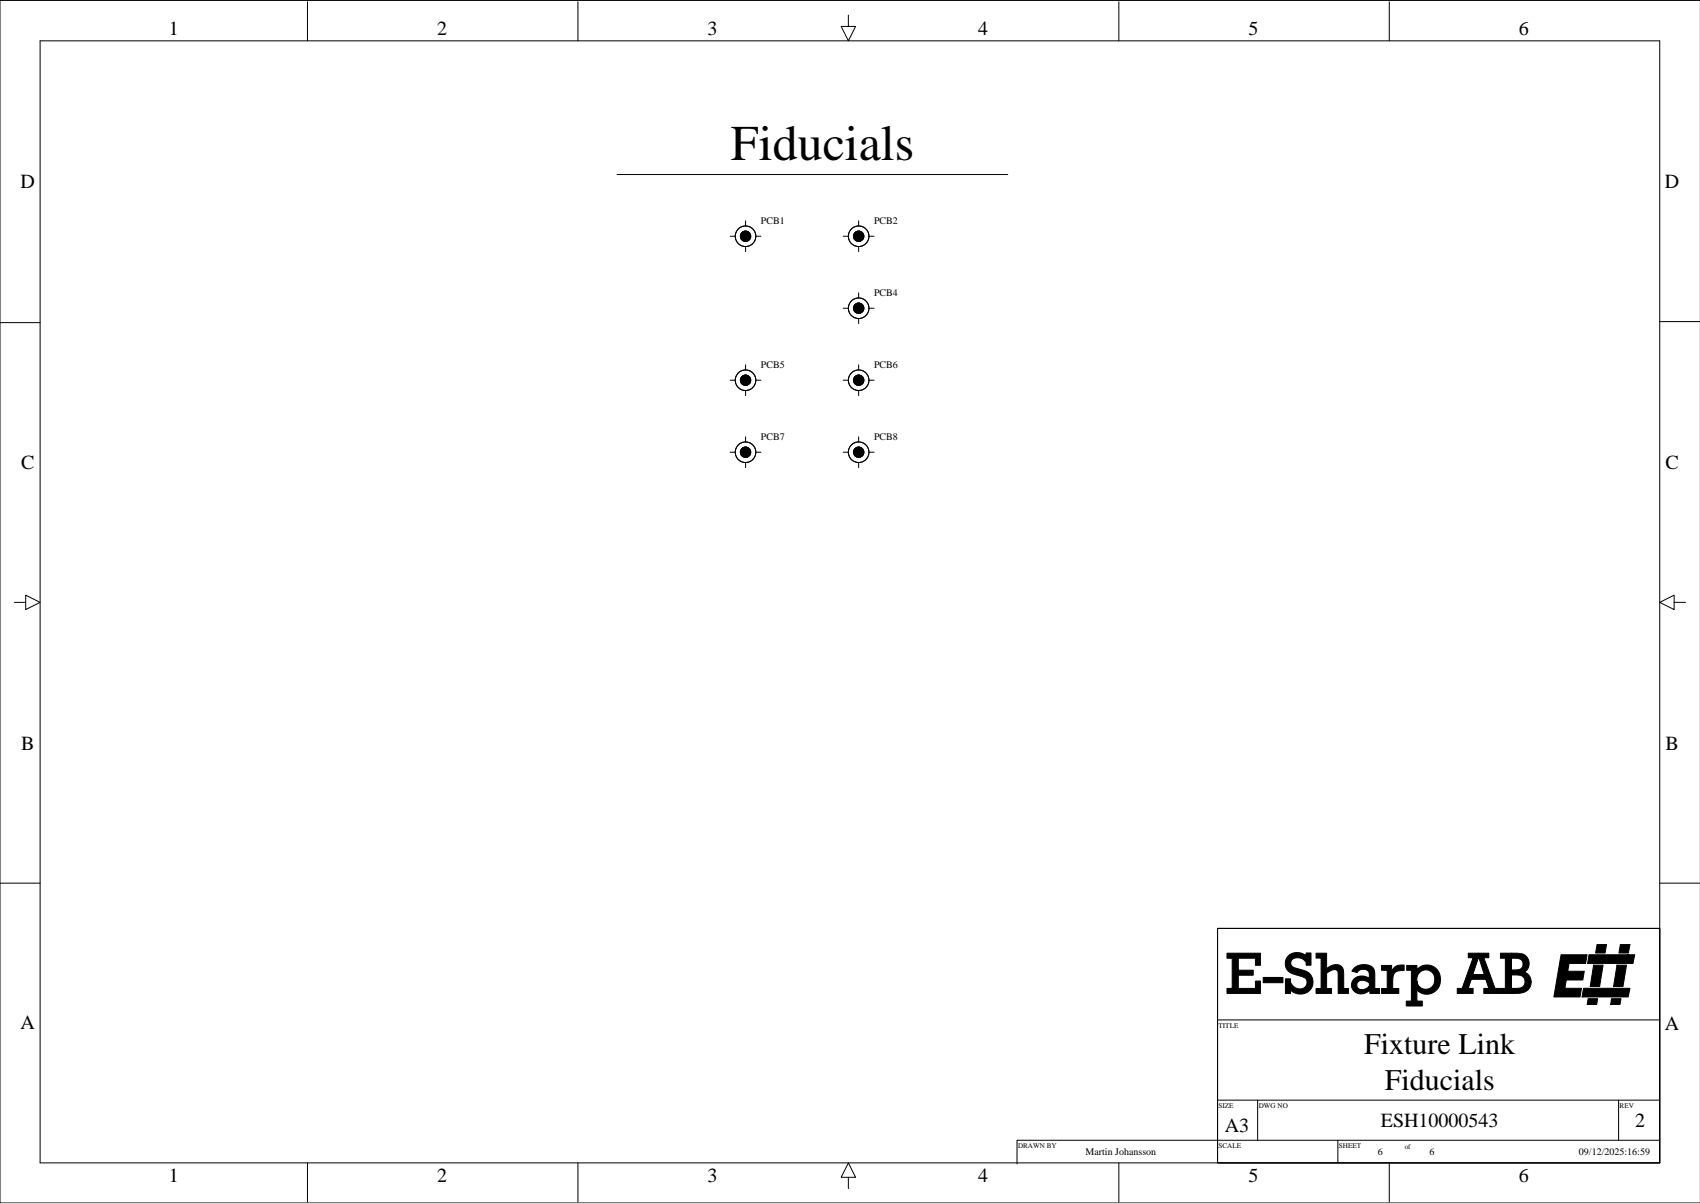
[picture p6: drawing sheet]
<svg xmlns="http://www.w3.org/2000/svg" width="420mm" height="297mm" viewBox="0 0 420 297" stroke-linecap="round" stroke-linejoin="round" font-family="sans-serif">
<g fill="none" stroke="#000" stroke-width=".25">
<path d="M9.9 10.1h400v277h-400zM75.9 .4v9.7M142.7 .4v9.7M209.5 3.7v2.8h1.8l-1.8 3.6-1.8-3.6h1.8M276.3 .4v9.7M343.1 .4v9.7M419.9 .1h-419.9v296.9h419.9M152.4 43.1h96.5M180.3 58.3h1.3M184.1 54.5v1.3M186.6 58.3h1.3M190.7 55.3h.1"/>
<path d="M208.2 58.3h1.3M212 54.5v1.3M214.6 58.3h1.3M218.6 55.3h.1M0 79.7h9.9M184.1 60.9v1.2M208.2 76.1h1.3M212 60.9v1.2M212 72.3v1.3M212 78.6v1.3M214.6 76.1h1.3M218.6 73.1h.1"/>
<path d="M409.9 79.4h9.9M180.3 93.9h1.3M184.1 90.1v1.2M184.1 96.4v1.3M186.6 93.9h1.3M190.7 90.8h.1M208.2 93.9h1.3M212 90.1v1.2M212 96.4v1.3M214.6 93.9h1.3M218.6 90.8h.1M180.3 111.7h1.3"/>
<path d="M184.1 107.9v1.2M184.1 114.2v1.3M186.6 111.7h1.3M190.7 108.6h.1M208.2 111.7h1.3M212 107.9v1.2M212 114.2v1.3M214.6 111.7h1.3M218.6 108.6h.1M3.6 148.7h2.7v-1.7l3.6 1.7-3.6 1.8v-1.8M413.4 148.7v-1.7l-3.5 1.7 3.5 1.8v-1.8h2.8M0 218.1h9.9"/>
<path d="M409.9 218.1h9.9M300.7 229.2h109.2v57.9h-109.2zM300.7 251.8h108.9M300.7 271.6h108.9M310.6 271.6v9.9M399.7 271.6v9.9M75.9 287.1v9.7M142.7 287.1v9.7M209.5 290.7h1.8l-1.8-3.6-1.8 3.6h1.8v2.8M276.3 287.1v9.7M330.4 281.5v5.6M343.1 287.1v9.7"/>
<path d="M409.6 281.5h-158.5v5.9"/>
<circle cx="184.1" cy="58.3" r="1.27"/>
<circle cx="184.1" cy="58.3" r="2.54"/>
<circle cx="212" cy="58.3" r="1.27"/>
<circle cx="212" cy="58.3" r="2.54"/>
<circle cx="212" cy="76.1" r="1.27"/>
<circle cx="212" cy="76.1" r="2.54"/>
<circle cx="184.1" cy="93.9" r="1.27"/>
<circle cx="184.1" cy="93.9" r="2.54"/>
<circle cx="212" cy="93.9" r="1.27"/>
<circle cx="212" cy="93.9" r="2.54"/>
<circle cx="184.1" cy="111.7" r="2.54"/>
<circle cx="184.1" cy="111.7" r="1.27"/>
<circle cx="212" cy="111.7" r="2.54"/>
<circle cx="212" cy="111.7" r="1.27"/>
</g>
<g fill="#000" stroke="#000" stroke-width=".25">
<path d="M393.5 238.3h2.4l-.9 5.3h-2.3z" fill-rule="evenodd"/>
<path d="M394.4 233.2h2.3l-.3 2.1h-2.4z" fill-rule="evenodd"/>
<path d="M399.3 238.3h2.4l-.9 5.3h-2.3z" fill-rule="evenodd"/>
<path d="M392.4 235.7h11.3l-.4 2.2h-11.3z" fill-rule="evenodd"/>
<path d="M400.1 233.2h2.4l-.4 2.1h-2.3z" fill-rule="evenodd"/>
<path d="M303 235.4h8.3v3h-1.3v-1.8h-4.2v3h3.7v1.2h-3.7v3.3h4.2v-1.9h1.3v3.1h-8.3v-1.2h1.3v-7.5h-1.3z" fill-rule="evenodd"/>
<path d="M311.9 241.3h4.9v1.3h-4.9z" fill-rule="evenodd"/>
<path d="M318.1 236.1a3.4 3.4 0 0 1 4.4-.1v-.7h1.2v3h-1.2a1.77 1.77 0 0 0-1.6-1.8 1.49 1.49 0 0 0-1.5 .2 1.49 1.49 0 0 0-.6 1.4l.6 .7 1.5 .5a3.5 3.5 0 0 1 3.2 2.4 3.2 3.2 0 0 1-1.6 3.5 3.2 3.2 0 0 1-3.8-.7v.8h-1.3v-3.6h1.3a2.36 2.36 0 0 0 2.3 2.5 1.58 1.58 0 0 0 1.8-1.5 1.58 1.58 0 0 0-1.6-1.7l-.7-.1a3.4 3.4 0 0 1-3-2.3v-1.4z" fill-rule="evenodd"/>
<path d="M325 235.4h2.6v3.8a2.68 2.68 0 0 1 3.8-.5l.4 1.2v4.2h1.2v1.2h-2.5l-.1-4.8-.1-.8a1.39 1.39 0 0 0-2 .1l-.7 .5v3.8h1.2v1.2h-3.8v-1.2h1.2v-7.5h-1.2z" fill-rule="evenodd"/>
<path d="M334.5 239a3.3 3.3 0 0 1 4.7 .2l.3 1.1v3.8h1.2v1.2h-2.4l-.1-2.6a1.88 1.88 0 0 0-3.1 0 1.26 1.26 0 0 0 .5 1.5 1.26 1.26 0 0 0 1.5 0l1-.7v1.1a2.43 2.43 0 0 1-2.9 .7 2.43 2.43 0 0 1-1.3-2.8 2.82 2.82 0 0 1 4.3-.9l-.1-1.3-.3-.6a1.83 1.83 0 0 0-2.7 .4l-1.3-.3z" fill-rule="evenodd"/>
<path d="M341.2 238.4h2.4v1.5l.5-.8 .7-.6 1.9-.2v1.3a2.29 2.29 0 0 0-2.5 1l-.3 1.2v2.3h1.5v1.2h-4.2v-1.2h1.4v-4.5h-1.4z" fill-rule="evenodd"/>
<path d="M347.4 238.4h2.5v1.1a3.4 3.4 0 0 1 4.3-.7 3.4 3.4 0 0 1 1.4 4 3.4 3.4 0 0 1-5.7 1.6v-2a2.26 2.26 0 0 0 2.8 1.8 2.26 2.26 0 0 0 1.5-3 2.24 2.24 0 0 0-2.7-1.6 2.24 2.24 0 0 0-1.6 2.7v4.9h1.3v1.2h-3.9v-1.2h1.2v-7.6h-1.1z" fill-rule="evenodd"/>
<path d="M362.6 235.4h2.5v1.1l-1.4 4.1h2.8l-1.4-4.1v-1.1h2.6v1.1h-1.3l2.8 7.6h1.1v1.2h-3.9v-1.2h1.3l-.8-2.3h-3.6l-.7 2.3h1.2v1.2h-3.9v-1.2h1.2l2.7-7.6h-1.2z" fill-rule="evenodd"/>
<path d="M370.5 235.4h2.7v4.1h1a1.51 1.51 0 0 0 1.9-1.5 1.51 1.51 0 0 0-1.9-1.4h-.9v-1.2h.5a3.3 3.3 0 0 1 3.4 1.1 2.43 2.43 0 0 1-.8 3.5 2.75 2.75 0 0 1 1.6 3.3 2.75 2.75 0 0 1-3.1 2h-1.6v-1.2l.9-.1a1.81 1.81 0 0 0 2.4-1.5 1.79 1.79 0 0 0-2.3-1.8h-1.1v4.6h-2.7v-1.2h1.2v-7.5h-1.2z" fill-rule="evenodd"/>
<path d="M385.5 235.7h6.4l-.3 2.2h-4.1l-.4 1.9h4.1l-.3 2.2h-4.1l-.4 2h4.1l-.3 2.2h-6.5z" fill-rule="evenodd"/>
<path d="M391 244h11.5l-.4 2.2h-11.4z" fill-rule="evenodd"/>
<path d="M392.2 246.6h2.3l-.2 1.4h-2.3z" fill-rule="evenodd"/>
<path d="M398 246.6h2.3l-.2 1.4h-2.4z" fill-rule="evenodd"/>
<circle cx="184.1" cy="58.3" r="1.27"/>
<circle cx="212" cy="58.3" r="1.27"/>
<circle cx="212" cy="76.1" r="1.27"/>
<circle cx="184.1" cy="93.9" r="1.27"/>
<circle cx="212" cy="93.9" r="1.27"/>
<circle cx="184.1" cy="111.7" r="1.27"/>
<circle cx="212" cy="111.7" r="1.27"/>
</g>
<text font-size="12.3" x="180.5" y="39.6">Fiducials</text>
<g font-size="7.4">
<text x="336.9" y="260.2">Fixture Link</text>
<text x="341.9" y="269">Fiducials</text>
</g>
<g font-size="4.9">
<text x="41.7" y="8.7">1</text>
<text x="108" y="8.7">2</text>
<text x="174.7" y="8.7">3</text>
<text x="241.5" y="8.7">4</text>
<text x="308.3" y="8.7">5</text>
<text x="375.1" y="8.7">6</text>
<text x="5.1" y="46.5">D</text>
<text x="411.1" y="46.5">D</text>
<text x="5.2" y="115.8">C</text>
<text x="411.3" y="115.8">C</text>
<text x="5.2" y="185.2">B</text>
<text x="411.3" y="185.2">B</text>
<text x="5.1" y="254">A</text>
<text x="411.1" y="254.2">A</text>
<text x="302.5" y="279.6">A3</text>
<text x="341" y="278.4">ESH10000543</text>
<text x="403.8" y="278.4">2</text>
<text x="41.7" y="291.8">1</text>
<text x="108" y="291.8">2</text>
<text x="174.7" y="291.8">3</text>
<text x="241.5" y="291.8">4</text>
<text x="308.3" y="291.8">5</text>
<text x="375.1" y="291.8">6</text>
</g>
<g font-size="2.5">
<text x="187.9" y="55.4">PCB1</text>
<text x="215.9" y="55.4">PCB2</text>
<text x="215.9" y="73.1">PCB4</text>
<text x="187.9" y="90.9">PCB5</text>
<text x="215.9" y="90.9">PCB6</text>
<text x="187.9" y="108.7">PCB7</text>
<text x="215.9" y="108.7">PCB8</text>
<text x="268.1" y="285.2">Martin Johansson</text>
<text x="340.3" y="285.2">6</text>
<text x="353" y="285.2">6</text>
<text x="389.9" y="285.2">09/12/2025:16:59</text>
</g>
<g font-size="1.8">
<text x="300.9" y="253.8">TITLE</text>
<text x="300.9" y="273.6">SIZE</text>
<text x="310.8" y="273.6">DWG NO</text>
<text x="400" y="273.6">REV</text>
<text x="251.4" y="283.5">DRAWN BY</text>
<text x="300.9" y="283.5">SCALE</text>
<text x="330.6" y="283.5">SHEET</text>
<text x="346.9" y="283.7">of</text>
</g>
</svg>
